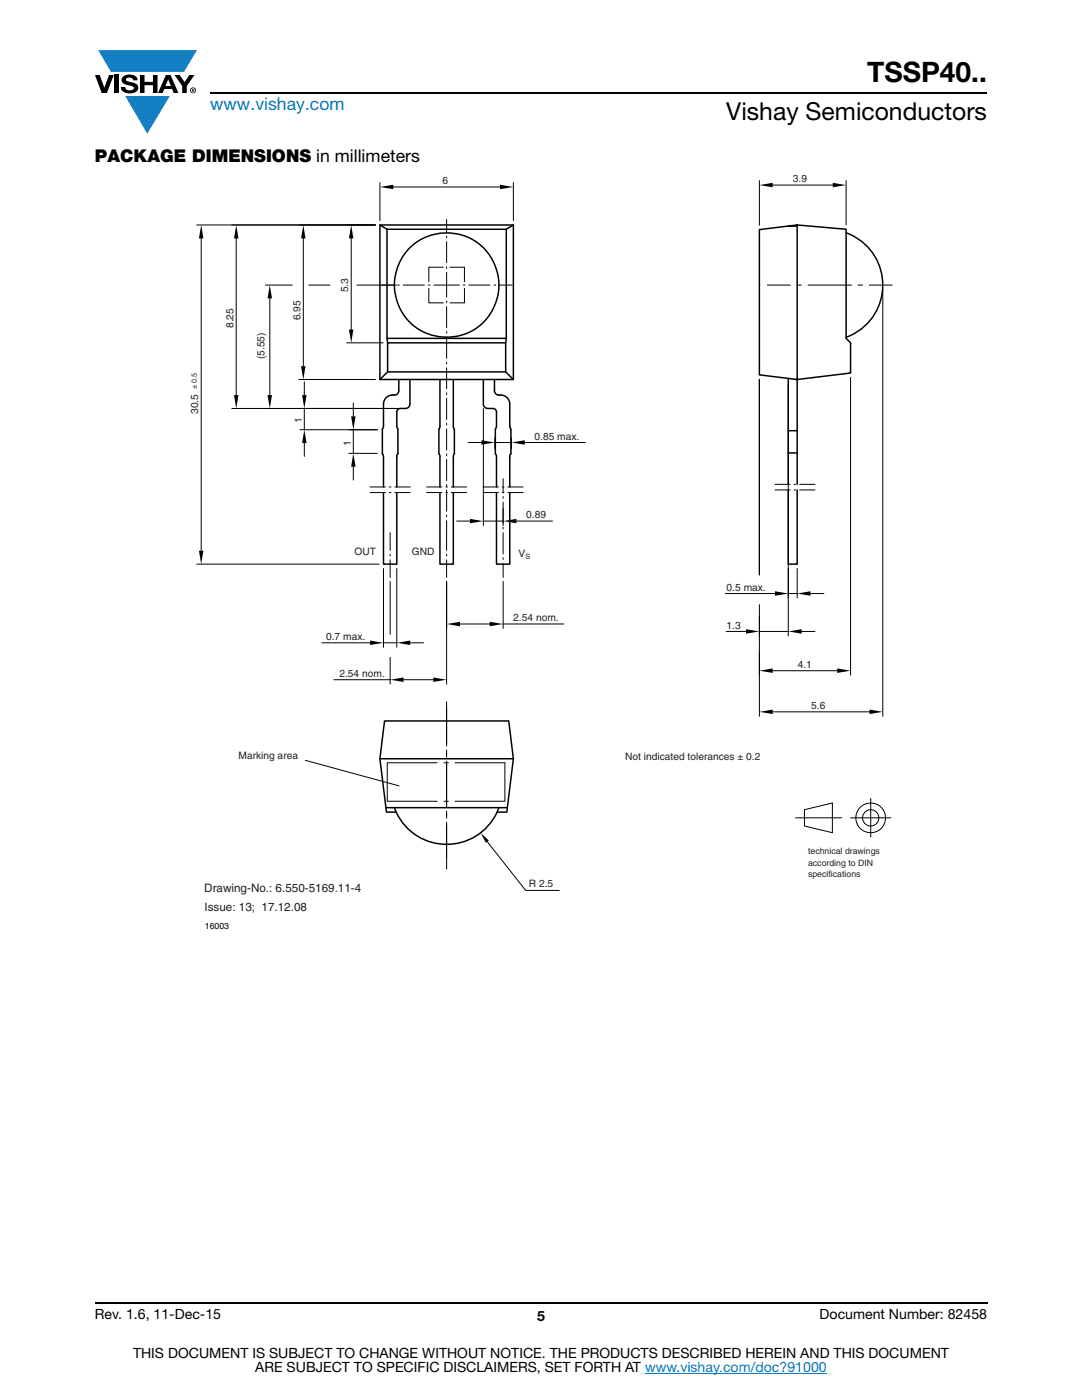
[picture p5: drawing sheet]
<svg xmlns="http://www.w3.org/2000/svg" width="216mm" height="279mm" viewBox="0 0 216 279" stroke-linecap="round" stroke-linejoin="round" font-family="sans-serif">
<g fill="#147fc3">
<path d="M19.6 10h19.7l-2.6 4.3h-1.1h-13.5z"/>
<path d="M25 19.2h8.9l-4.5 7.5z"/>
</g>
<g fill="#000">
<path d="M18.9 15h1l.9 2.5 1-2.5h.9l-1.4 3.6h-1zM22.9 15h.9v3.6h-.9zM24.6 15.3a2.1 2.1 0 0 1 2.8 .3l.1 .4h-.9a.79 .79 0 0 0-.7-.5 .79 .79 0 0 0-.8 .4l.3 .3 1 .2a1.08 1.08 0 0 1 1.2 1 1.08 1.08 0 0 1-1.1 1.2 1.73 1.73 0 0 1-2.4-1.2h.9a.96 .96 0 0 0 .8 .6 .96 .96 0 0 0 .9-.4 1.31 1.31 0 0 0-1.2-.6 1.03 1.03 0 0 1-1.1-.6 1.03 1.03 0 0 1 .2-1.1zM27.9 15h.9v1.3h1.7v-1.3h.9v3.6h-.9v-1.6h-1.7v1.6h-.9zM34.8 15h1.1l.9 1.4 1-1.4h1l-1.5 2.2v1.4h-.9v-1.4z"/>
<path d="M33.6 15.9l.5 1.3h-1.1zM33.1 15l-1.6 3.6h1l.3-.8h1.5l.3 .8h1l-1.6-3.6z"/>
<path d="M38.4 17.8h.2v.2h-.2zM38.3 17.7v.7h.1v-.3l.4 .3-.2-.3 .2-.2-.1-.2z"/>
<path d="M38.1 18a.46 .46 0 0 1 .9 0 .46 .46 0 0 1-.9 0zM37.9 18a.6 .6 0 0 0 1.2 0 .6 .6 0 0 0-1.2 0z"/>
</g>
<path d="M42 18.6h155M18.9 260h178.1" fill="none" stroke="#000" stroke-width=".36"/>
<path d="M128.7 274h36.3" fill="none" stroke="#007ec4" stroke-width=".2"/>
<path d="M37.8 34.6h140.3v151.2h-140.3z" fill="#fff"/>
<g fill="none" stroke="#000" stroke-width=".2">
<path d="M75.8 36.4v7.6M78.5 37.3h21.3M102.4 36.4v7.6M151.5 36v9M154.2 36.9h12M168.8 36v8.9M39.3 44.9h35.6M40.1 47.6v62.3M47.1 47.6v31.2M52.9 56.9h5.4M53.8 59.6v19.2M60.5 47.6v25.5"/>
<path d="M61.6 56.9h4.2M70.1 47.6v18.2M71.2 56.9h7.9M79.4 56.9h.3M80.5 56.9h4.2M85.5 56.9h.3M85.6 57.6v2.8h2.8M86.6 56.9h5.1M88.4 53.3h-2.8v2.9M89.1 43.8v2.5M89.1 47.1v.3M89.1 48.2v4.2"/>
<path d="M89.1 53.2v.4M89.1 54.3v5M89.8 53.3h2.9v2.9M92.5 56.9h.3M92.7 57.6v2.8h-2.9M93.6 56.9h4.2M98.6 56.9h.3M99.7 56.9h2.5M153.1 56.9h4.6M159 56.9h.9M161.2 56.9h8.7M171.2 56.9h.9"/>
<path d="M173.4 56.9h4.6M176.1 57.8v85.2M59.6 75.7h15.3M60.7 76.2v2.6M69.2 68.4h7.3M89.1 60.1v.3M89.1 61.2v4.2M89.1 66.2v.3M89.1 67.3v4.2M89.1 72.3v.3M89.1 73.4v4.2M89.1 78.4v.3"/>
<path d="M89.1 79.5v4.2M151.5 75.7v39M157.3 76.6v50.3M169.7 75.3v59.4M46.3 81.5h33.7M59.8 85.8h15.5M60.7 81.5v4.3M60.7 88.4v2.7M69.6 90.5h5.7M70.5 80.4v2.7M70.5 85.8v4.7M70.5 93.2v2.6"/>
<path d="M73.8 97.2h3.1M73.8 98.3h3.1M77.7 97.2h.3M77.7 98.3h.3M78.8 97.2h3M78.8 98.3h3M85.1 97.2h3.1M85.1 98.3h3.1M89 97.2h.3M89 98.3h.3M89.1 84.5v.3M89.1 85.6v4.2"/>
<path d="M89.1 90.6v.3M89.1 91.7v4.2M89.1 96.7v.3M89.1 97.8v4.2M90.1 97.2h3M90.1 98.3h3M93.4 88.3h2.7M96.4 97.2h3.1M96.4 98.3h3.1M96.4 81.5v23.4M98.7 87.4v2.2M98.7 88.3h3.4"/>
<path d="M100.2 97.2h.4M100.2 98.3h.4M100.4 95.5v2.8M100.4 99.1v.3M101.3 97.2h3.1M101.3 98.3h3.1M102.1 87.4v2.2M104.7 88.3h12.1M154.6 97.8h3.1M154.6 96.7h3.1M158.5 97.8h.3M158.5 96.7h.3"/>
<path d="M159.6 97.8h3M159.6 96.7h3M39.3 112.6h36.3M76.5 113.5v15.7M77.8 106.3v3.5M77.8 110.6v.3M77.8 111.7v3.5M77.9 116v10.6M79.2 113.5v15.7M89.1 110.6v.3M89.1 111.7v3.5M89.1 116v20.5"/>
<path d="M89.1 102.8v.3M89.1 103.9v5.9M91.1 104h2.7M96.4 104h4M100.4 100.2v4.7M100.4 105.2v.3M100.4 106.3v4.2M100.4 111.3v.3M100.4 112.4v2.8M100.4 116v9.4M103.1 104h7.1M144.7 118.5h9.9"/>
<path d="M157.3 118.5h1.8M159.1 113.5v5.8M161.7 118.5h2.7M64.2 128.3h9.7M66.6 135.7h11.3M76.5 128.3h2.7M77.9 131.2v5.3M80.5 135.7h6M81.8 128.3h2.7M91.8 124.5h5.9M100.4 124.5h12.1M144.9 126h4"/>
<path d="M151.5 120.7v22.3M151.5 126h5.8M154.2 133.9h12.8M160 126h2.6M60.9 151.7l18.7 5.1M87.2 152.2h-9.9v7.7h9.9M88.6 152.2h.9M88.6 159.9h.9M89.1 149.7v1.4M89.1 151.9v9.2M89.1 140.1v8.8M90.8 152.2h9.9v7.7h-9.9"/>
<path d="M154.2 142.1h19.3M173.7 159.3v7.7M89.1 161.9v1.4M89.1 164.1v9.4M97.2 168l7.7 9.7h6.7M158.8 163.2h9.1M160.5 161.6l5.6-1.3v5.9l-5.6-1.3zM169.7 163.2h8.1"/>
<circle cx="173.7" cy="163.2" r="1.63"/>
<circle cx="173.7" cy="163.2" r="2.97"/>
</g>
<g fill="#000">
<path d="M75.8 37.3l2.7-.4v.9zM99.8 36.9l2.6 .4-2.6 .5zM151.5 36.9l2.7-.4v.9zM166.2 36.5l2.6 .4-2.6 .5zM40.1 44.9l.5 2.7h-.9zM47.1 44.9l.5 2.7h-.9zM53.8 56.9l.5 2.7h-.9zM60.5 44.9l.5 2.7h-.9zM70.1 44.9l.4 2.7h-.9zM46.7 78.8h.9l-.5 2.7zM53.4 78.8h.9l-.5 2.7zM60.1 73.1h.9l-.5 2.6z"/>
<path d="M60.3 78.8h.9l-.5 2.7zM69.6 65.8h.9l-.4 2.6zM60.7 85.8l.5 2.6h-.9zM70.1 83.1h.9l-.5 2.7zM70.5 90.5l.5 2.7h-.9zM96.1 87.9l2.6 .4-2.6 .5zM102.1 88.3l2.6-.4v.9zM39.7 109.9h.9l-.5 2.7zM93.8 103.6l2.6 .4-2.6 .4zM100.4 104l2.6-.4v.8zM154.6 118l2.7 .5-2.7 .4zM159.1 118.5l2.6-.5v.9z"/>
<path d="M73.9 127.8l2.6 .5-2.6 .4zM77.8 135.7l2.7-.5v.9zM79.2 128.3l2.6-.5v.9zM86.5 135.2l2.6 .5-2.6 .4zM89.1 124.5l2.7-.4v.9zM97.7 124.1l2.7 .4-2.7 .5zM148.9 125.6l2.6 .4-2.6 .5zM151.5 133.9l2.7-.5v.9zM157.3 126l2.7-.4v.9zM167.1 133.4l2.6 .5-2.6 .4zM151.5 142.1l2.7-.5v.9zM173.5 141.6l2.7 .5-2.7 .4z"/>
<path d="M95.9 166.2l1.6 1.6-.5 .4z"/>
</g>
<g fill="none" stroke="#000" stroke-width=".3">
<path d="M75.8 44.9h26.6v30.8h-26.6zM75.8 44.9l1.4 .9M77.2 45.8h23.8v21.7h-23.8zM102.4 44.9l-1.4 .9M157.3 45.1h1.8M159.1 44.9l9.7 .9v21.7l.9 .9v6l-10.6 1.3-7.6-.9v-29l7.6-.9v51.8M168.8 46.5a11.1 11.1 0 0 1 7.3 10.4 11.1 11.1 0 0 1-7.3 10.4M77.2 67.5l.1 .9M77.3 74.2l-1.5 1.5M77.3 68.4h23.6v5.8h-23.6zM79.6 75.7l-.1 2.5-.2 .4-.4 .2a1.96 1.96 0 0 0-2.4 1.8v4.5l-.2 .6v4.9l.2 .5v6.1M81.8 75.7v5.2l-.3 .4-.4 .2-1.6 .1-.3 .6v2.9l.2 .6v4.9l-.2 .5v6.1"/>
<path d="M87.8 75.7v9.4l-.2 .6v4.9l.2 .5v6.1M90.5 75.7v9.4l.2 .6v4.9l-.2 .5v6.1M96.4 75.7l.1 5.2 .2 .4 .4 .2 1.7 .1 .3 .6v2.9l-.3 .6v4.9l.3 .5v6.1M98.7 75.7v2.5l.6 .6a1.96 1.96 0 0 1 2.4 1.8v4.5l.2 .6v4.9l-.2 .5v6.1M100.9 74.2l1.5 1.5M101 67.5l-.1 .9M157.3 75.5v21.2M76.5 98.3v14.3h2.7v-14.3M87.8 98.3v14.3h2.7v-14.3M99.1 98.3v14.3h2.6v-14.3M157.3 97.8v14.8h1.8v-14.8M157.3 90.4h1.8"/>
<path d="M157.3 86h1.8M75.8 151.4h26.6M77 161.2h24.2M78.7 161.2a11.1 11.1 0 0 0 10.4 7.3 11.1 11.1 0 0 0 10.5-7.3M79.1 162.1h-2l-1.3-10.7 .9-7.5h24.8l.9 7.5-1.3 10.7h-1.9"/>
<circle cx="89.1" cy="56.9" r="10.4"/>
</g>
<text font-size="5.6" x="173" y="16.4">TSSP40..</text>
<text font-size="4.9" x="144.9" y="24">Vishay Semiconductors</text>
<text font-size="3.5" fill="#007ec4" x="42" y="21.9">www.vishay.com</text>
<text font-size="3.5" x="18.9" y="32.3">PACKAGE DIMENSIONS in millimeters</text>
<g font-size="2.8">
<text x="18.9" y="263.3">Rev. 1.6, 11-Dec-15</text>
<text x="107.2" y="263.6">5</text>
<text x="163.6" y="263.3">Document Number: 82458</text>
<text x="26.5" y="271">THIS DOCUMENT IS SUBJECT TO CHANGE WITHOUT NOTICE. THE PRODUCTS DESCRIBED HEREIN AND THIS DOCUMENT</text>
<text x="50.9" y="273.8">ARE SUBJECT TO SPECIFIC DISCLAIMERS, SET FORTH AT www.vishay.com/doc?91000</text>
</g>
<g font-size="2.3" fill="#231f20">
<text x="40.8" y="178">Drawing-No.: 6.550-5169.11-4</text>
<text x="40.8" y="181.8">Issue: 13; 17.12.08</text>
</g>
<g font-size="2" fill="#231f20">
<text x="88.3" y="36.7">6</text>
<text x="158.2" y="36.4">3.9</text>
<text x="69.5" y="58.3" transform="rotate(-90 69.5 58.3)">5.3</text>
<text x="46.6" y="65.5" transform="rotate(-90 46.6 65.5)">8.25</text>
<text x="60" y="63.9" transform="rotate(-90 60 63.9)">6.95</text>
<text x="52.8" y="71.7" transform="rotate(-90 52.8 71.7)">(5.55)</text>
<text x="39.6" y="82.6" transform="rotate(-90 39.6 82.6)">30.5</text>
<text x="60.2" y="84.5" transform="rotate(-90 60.2 84.5)">1</text>
<text x="70" y="88.9" transform="rotate(-90 70 88.9)">1</text>
<text x="106.7" y="87.7">0.85 max.</text>
<text x="105" y="103.4">0.89</text>
<text x="70.7" y="110.7">OUT</text>
<text x="82.2" y="110.7">GND</text>
<text x="103.5" y="111.1">V</text>
<text x="145" y="117.9">0.5 max.</text>
<text x="102.4" y="124">2.54 nom.</text>
<text x="145" y="125.5">1.3</text>
<text x="65.1" y="127.7">0.7 max.</text>
<text x="67.7" y="135.1">2.54 nom.</text>
<text x="159.2" y="133.3">4.1</text>
<text x="161.9" y="141.5">5.6</text>
<text x="47.6" y="151.5">Marking area</text>
<text x="124.7" y="151.7">Not indicated tolerances ± 0.2</text>
<text x="105.5" y="176.9">R 2.5</text>
</g>
<g font-size="1.7" fill="#231f20">
<text x="161.2" y="172.8">according to DIN</text>
<text x="161.2" y="170.5">technical drawings</text>
<text x="161.2" y="175">specifications</text>
</g>
<text font-size="1.7" x="40.9" y="185.4">16003</text>
<g font-size="1.5" fill="#231f20">
<text x="39.3" y="77.7" transform="rotate(-90 39.3 77.7)">± 0.5</text>
<text x="104.8" y="111.7">S</text>
</g>
</svg>
